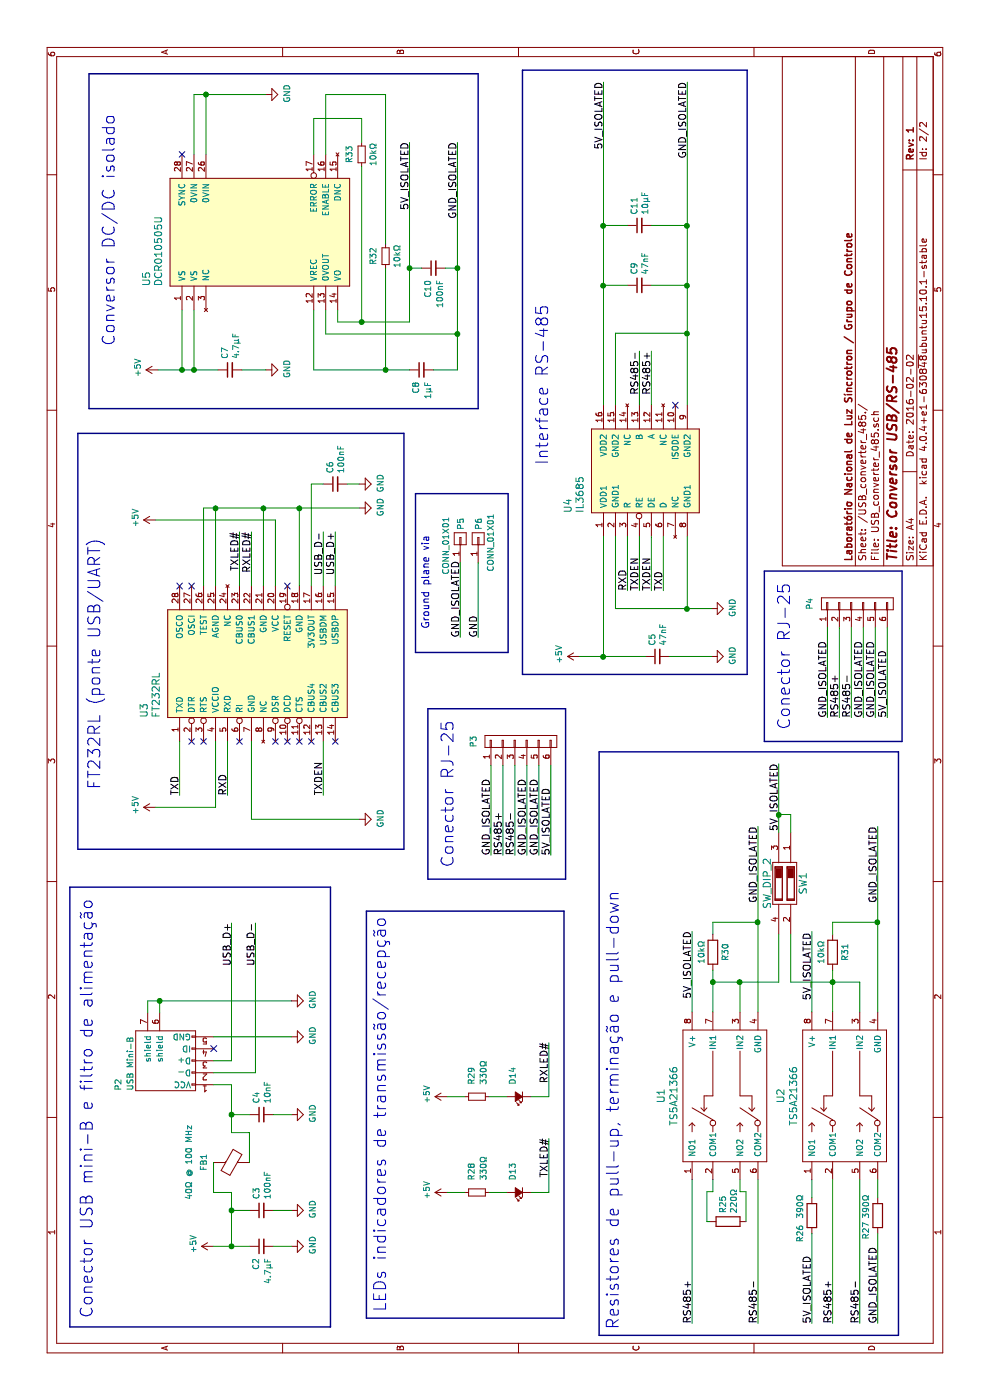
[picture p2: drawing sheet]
EESchema Schematic File Version 2
LIBS:Controle
LIBS:74xgxx
LIBS:74xx
LIBS:ac-dc
LIBS:actel
LIBS:adc-dac
LIBS:allegro
LIBS:Altera
LIBS:analog_devices
LIBS:analog_switches
LIBS:atmel
LIBS:audio
LIBS:battery_management
LIBS:bbd
LIBS:bosch
LIBS:brooktre
LIBS:cmos4000
LIBS:cmos_ieee
LIBS:conn
LIBS:contrib
LIBS:cypress
LIBS:dc-dc
LIBS:device
LIBS:digital-audio
LIBS:diode
LIBS:display
LIBS:dsp
LIBS:elec-unifil
LIBS:ESD_Protection
LIBS:ftdi
LIBS:gennum
LIBS:graphic_symbols
LIBS:hc11
LIBS:infineon
LIBS:intel
LIBS:interface
LIBS:intersil
LIBS:ir
LIBS:Lattice
LIBS:leds
LIBS:LEM
LIBS:linear
LIBS:logic_programmable
LIBS:maxim
LIBS:mechanical
LIBS:memory
LIBS:microchip
LIBS:microchip_dspic33dsc
LIBS:microchip_pic10mcu
LIBS:microchip_pic12mcu
LIBS:microchip_pic16mcu
LIBS:microchip_pic18mcu
LIBS:microchip_pic24mcu
LIBS:microchip_pic32mcu
LIBS:microcontrollers
LIBS:modules
LIBS:motor_drivers
LIBS:motorola
LIBS:motors
LIBS:msp430
LIBS:nordicsemi
LIBS:nxp
LIBS:nxp_armmcu
LIBS:onsemi
LIBS:opto
LIBS:Oscillators
LIBS:philips
LIBS:power
LIBS:powerint
LIBS:Power_Management
LIBS:pspice
LIBS:references
LIBS:regul
LIBS:relays
LIBS:rfcom
LIBS:RFSolutions
LIBS:sensors
LIBS:silabs
LIBS:siliconi
LIBS:stm8
LIBS:stm32
LIBS:supertex
LIBS:switches
LIBS:texas
LIBS:transf
LIBS:transistors
LIBS:triac_thyristor
LIBS:ttl_ieee
LIBS:valves
LIBS:video
LIBS:wiznet
LIBS:Worldsemi
LIBS:Xicor
LIBS:xilinx
LIBS:zetex
LIBS:Zilog
LIBS:VBC_v2-1-cache
EELAYER 25 0
EELAYER END
$Descr A4 11693 8268
encoding utf-8
Sheet 2 2
Title "Conversor USB/RS-485"
Date "2016-02-02"
Rev "1"
Comp "Laboratório Nacional de Luz Síncrotron / Grupo de Controle"
Comment1 ""
Comment2 ""
Comment3 ""
Comment4 ""
$EndDescr
$Comp
L C_Small C4
U 1 1
P 2385 2185
F 0 "C4" H 2477 2231 50  0000 L CNN
F 1 "10nF" H 2477 2139 50  0000 L CNN
F 2 "Capacitors_SMD:C_0805_HandSoldering" H 2385 2185 50  0001 C CNN
F 3 "" H 2385 2185 50  0000 C CNN
	1    2385 2185
	1    0    0    -1  
$EndComp
$Comp
L GND #PWR034
U 1 1
P 2385 2435
F 0 "#PWR034" H 2385 2185 50  0001 C CNN
F 1 "GND" H 2393 2261 50  0000 C CNN
F 2 "" H 2385 2435 50  0000 C CNN
F 3 "" H 2385 2435 50  0000 C CNN
	1    2385 2435
	1    0    0    -1  
$EndComp
$Comp
L C_Small C3
U 1 1
P 1585 2185
F 0 "C3" H 1677 2231 50  0000 L CNN
F 1 "100nF" H 1677 2139 50  0000 L CNN
F 2 "Capacitors_SMD:C_0805_HandSoldering" H 1585 2185 50  0001 C CNN
F 3 "" H 1585 2185 50  0000 C CNN
	1    1585 2185
	1    0    0    -1  
$EndComp
$Comp
L GND #PWR035
U 1 1
P 1585 2435
F 0 "#PWR035" H 1585 2185 50  0001 C CNN
F 1 "GND" H 1593 2261 50  0000 C CNN
F 2 "" H 1585 2435 50  0000 C CNN
F 3 "" H 1585 2435 50  0000 C CNN
	1    1585 2435
	1    0    0    -1  
$EndComp
$Comp
L GND #PWR036
U 1 1
P 1285 2435
F 0 "#PWR036" H 1285 2185 50  0001 C CNN
F 1 "GND" H 1293 2261 50  0000 C CNN
F 2 "" H 1285 2435 50  0000 C CNN
F 3 "" H 1285 2435 50  0000 C CNN
	1    1285 2435
	1    0    0    -1  
$EndComp
$Comp
L GND #PWR037
U 1 1
P 3035 2435
F 0 "#PWR037" H 3035 2185 50  0001 C CNN
F 1 "GND" H 3043 2261 50  0000 C CNN
F 2 "" H 3035 2435 50  0000 C CNN
F 3 "" H 3035 2435 50  0000 C CNN
	1    3035 2435
	1    0    0    -1  
$EndComp
Text Label 3985 1935 2    60   ~ 0
USB_D+
Text Label 3985 2135 2    60   ~ 0
USB_D-
Text Label 7250 2700 2    60   ~ 0
USB_D-
Text Label 7250 2800 2    60   ~ 0
USB_D+
$Comp
L C_Small C2
U 1 1
P 1285 2185
F 0 "C2" H 1185 2235 50  0000 R CNN
F 1 "4.7µF" H 1185 2135 50  0000 R CNN
F 2 "Capacitors_SMD:C_1210_HandSoldering" H 1285 2185 50  0001 C CNN
F 3 "" H 1285 2185 50  0000 C CNN
	1    1285 2185
	1    0    0    -1  
$EndComp
Text Notes 685  785  0    100  ~ 0
Conector USB mini-B e filtro de alimentação
$Comp
L GND #PWR038
U 1 1
P 7650 3000
F 0 "#PWR038" H 7650 2750 50  0001 C CNN
F 1 "GND" H 7658 2826 50  0000 C CNN
F 2 "" H 7650 3000 50  0000 C CNN
F 3 "" H 7650 3000 50  0000 C CNN
	1    7650 3000
	1    0    0    -1  
$EndComp
$Comp
L C_Small C6
U 1 1
P 7650 2800
F 0 "C6" H 7742 2846 50  0000 L CNN
F 1 "100nF" H 7742 2754 50  0000 L CNN
F 2 "Capacitors_SMD:C_0805_HandSoldering" H 7650 2800 50  0001 C CNN
F 3 "" H 7650 2800 50  0000 C CNN
	1    7650 2800
	1    0    0    -1  
$EndComp
$Comp
L GND #PWR039
U 1 1
P 7450 3000
F 0 "#PWR039" H 7450 2750 50  0001 C CNN
F 1 "GND" H 7458 2826 50  0000 C CNN
F 2 "" H 7450 3000 50  0000 C CNN
F 3 "" H 7450 3000 50  0000 C CNN
	1    7450 3000
	1    0    0    -1  
$EndComp
Text Label 7250 2000 2    60   ~ 0
TXLED#
$Comp
L GND #PWR040
U 1 1
P 4850 3000
F 0 "#PWR040" H 4850 2750 50  0001 C CNN
F 1 "GND" H 4858 2826 50  0000 C CNN
F 2 "" H 4850 3000 50  0000 C CNN
F 3 "" H 4850 3000 50  0000 C CNN
	1    4850 3000
	1    0    0    -1  
$EndComp
Text Label 7250 2100 2    60   ~ 0
RXLED#
Text Label 5050 2700 0    60   ~ 0
TXDEN
Text Notes 5100 850  0    100  ~ 0
FT232RL (ponte USB/UART)
Text Label 5050 1500 0    60   ~ 0
TXD
Text Label 5050 1900 0    60   ~ 0
RXD
Text Notes 735  3235 0    100  ~ 0
LEDs indicadores de transmissão/recepção
$Comp
L R_Small R28
U 1 1
P 1735 3985
F 0 "R28" H 1835 4035 50  0000 L CNN
F 1 "330Ω" H 1835 3935 50  0000 L CNN
F 2 "Resistors_SMD:R_0805_HandSoldering" H 1735 3985 50  0001 C CNN
F 3 "" H 1735 3985 50  0000 C CNN
	1    1735 3985
	1    0    0    -1  
$EndComp
$Comp
L R_Small R29
U 1 1
P 2535 3985
F 0 "R29" H 2635 4035 50  0000 L CNN
F 1 "330Ω" H 2635 3935 50  0000 L CNN
F 2 "Resistors_SMD:R_0805_HandSoldering" H 2535 3985 50  0001 C CNN
F 3 "" H 2535 3985 50  0000 C CNN
	1    2535 3985
	1    0    0    -1  
$EndComp
$Comp
L Led_Small D13
U 1 1
P 1735 4335
F 0 "D13" V 1785 4235 50  0000 R CNN
F 1 "LED" V 1685 4235 50  0001 R CNN
F 2 "Controle:LED_para_painel_KINGBRIGHT" V 1735 4335 50  0001 C CNN
F 3 "" V 1735 4335 50  0000 C CNN
	1    1735 4335
	0    -1   -1   0   
$EndComp
$Comp
L Led_Small D14
U 1 1
P 2535 4335
F 0 "D14" V 2585 4235 50  0000 R CNN
F 1 "LED" V 2485 4235 50  0001 R CNN
F 2 "Controle:LED_para_painel_KINGBRIGHT" V 2535 4335 50  0001 C CNN
F 3 "" V 2535 4335 50  0000 C CNN
	1    2535 4335
	0    -1   -1   0   
$EndComp
Text Notes 7810 4590 0    100  ~ 0
Interface RS-485
$Comp
L GND #PWR041
U 1 1
P 6610 5940
F 0 "#PWR041" H 6610 5690 50  0001 C CNN
F 1 "GND" H 6618 5766 50  0000 C CNN
F 2 "" H 6610 5940 50  0000 C CNN
F 3 "" H 6610 5940 50  0000 C CNN
	1    6610 5940
	1    0    0    -1  
$EndComp
Text Label 8760 5440 2    60   ~ 0
RS485+
Text Label 8760 5340 2    60   ~ 0
RS485-
Text Label 6760 5240 0    60   ~ 0
RXD
Text Label 6760 5540 0    60   ~ 0
TXD
Text Label 6760 5340 0    60   ~ 0
TXDEN
Text Label 6760 5440 0    60   ~ 0
TXDEN
$Comp
L CONN_01X06 P3
U 1 1
P 5500 4350
F 0 "P3" H 5500 4750 50  0000 C CNN
F 1 "RJ25" H 5500 3950 50  0001 C CNN
F 2 "Controle:RJ25_(conversor)" H 5500 4350 50  0001 C CNN
F 3 "" H 5500 4350 50  0000 C CNN
	1    5500 4350
	1    0    0    -1  
$EndComp
Text Notes 4450 3800 0    100  ~ 0
Conector RJ-25
Text Label 4550 4100 0    60   ~ 0
GND_ISOLATED
Text Label 4550 4400 0    60   ~ 0
GND_ISOLATED
Text Label 4550 4200 0    60   ~ 0
RS485+
Text Label 4550 4300 0    60   ~ 0
RS485-
Text Label 4550 4500 0    60   ~ 0
GND_ISOLATED
Text Label 4550 4600 0    60   ~ 0
5V_ISOLATED
$Comp
L C_Small C5
U 1 1
P 6210 5490
F 0 "C5" H 6302 5536 50  0000 L CNN
F 1 "47nF" H 6302 5444 50  0000 L CNN
F 2 "Capacitors_SMD:C_0805_HandSoldering" H 6210 5490 50  0001 C CNN
F 3 "" H 6210 5490 50  0000 C CNN
	1    6210 5490
	1    0    0    -1  
$EndComp
$Comp
L C_Small C9
U 1 1
P 9310 5340
F 0 "C9" H 9402 5386 50  0000 L CNN
F 1 "47nF" H 9402 5294 50  0000 L CNN
F 2 "Capacitors_SMD:C_0805_HandSoldering" H 9310 5340 50  0001 C CNN
F 3 "" H 9310 5340 50  0000 C CNN
	1    9310 5340
	1    0    0    -1  
$EndComp
$Comp
L GND #PWR042
U 1 1
P 6210 5940
F 0 "#PWR042" H 6210 5690 50  0001 C CNN
F 1 "GND" H 6218 5766 50  0000 C CNN
F 2 "" H 6210 5940 50  0000 C CNN
F 3 "" H 6210 5940 50  0000 C CNN
	1    6210 5940
	1    0    0    -1  
$EndComp
$Comp
L C_Small C11
U 1 1
P 9810 5340
F 0 "C11" H 9902 5386 50  0000 L CNN
F 1 "10µF" H 9902 5294 50  0000 L CNN
F 2 "Capacitors_SMD:C_0805_HandSoldering" H 9810 5340 50  0001 C CNN
F 3 "" H 9810 5340 50  0000 C CNN
	1    9810 5340
	1    0    0    -1  
$EndComp
Text Label 11010 5040 2    60   ~ 0
5V_ISOLATED
Text Label 11010 5740 2    60   ~ 0
GND_ISOLATED
Text Notes 8805 970  0    100  ~ 0
Conversor DC/DC isolado
$Comp
L GND #PWR043
U 1 1
P 10905 2220
F 0 "#PWR043" H 10905 1970 50  0001 C CNN
F 1 "GND" H 10913 2046 50  0000 C CNN
F 2 "" H 10905 2220 50  0000 C CNN
F 3 "" H 10905 2220 50  0000 C CNN
	1    10905 2220
	1    0    0    -1  
$EndComp
$Comp
L C_Small C7
U 1 1
P 8605 1920
F 0 "C7" H 8697 1966 50  0000 L CNN
F 1 "4.7µF" H 8697 1874 50  0000 L CNN
F 2 "Capacitors_SMD:C_1210_HandSoldering" H 8605 1920 50  0001 C CNN
F 3 "" H 8605 1920 50  0000 C CNN
	1    8605 1920
	1    0    0    -1  
$EndComp
$Comp
L GND #PWR044
U 1 1
P 8605 2220
F 0 "#PWR044" H 8605 1970 50  0001 C CNN
F 1 "GND" H 8613 2046 50  0000 C CNN
F 2 "" H 8605 2220 50  0000 C CNN
F 3 "" H 8605 2220 50  0000 C CNN
	1    8605 2220
	1    0    0    -1  
$EndComp
Text Label 10505 3420 2    60   ~ 0
5V_ISOLATED
Text Label 10505 3820 2    60   ~ 0
GND_ISOLATED
$Comp
L C_Small C8
U 1 1
P 8605 3520
F 0 "C8" H 8505 3570 50  0000 R CNN
F 1 "1µF" H 8505 3470 50  0000 R CNN
F 2 "Capacitors_SMD:C_0805_HandSoldering" H 8605 3520 50  0001 C CNN
F 3 "" H 8605 3520 50  0000 C CNN
	1    8605 3520
	1    0    0    -1  
$EndComp
$Comp
L R_Small R33
U 1 1
P 10405 3020
F 0 "R33" V 10505 3020 50  0000 C CNN
F 1 "10kΩ" V 10305 3020 50  0000 C CNN
F 2 "Resistors_SMD:R_0805_HandSoldering" H 10405 3020 50  0001 C CNN
F 3 "" H 10405 3020 50  0000 C CNN
	1    10405 3020
	0    -1   -1   0   
$EndComp
$Comp
L C_Small C10
U 1 1
P 9455 3620
F 0 "C10" H 9355 3670 50  0000 R CNN
F 1 "100nF" H 9355 3570 50  0000 R CNN
F 2 "Capacitors_SMD:C_0805_HandSoldering" H 9455 3620 50  0001 C CNN
F 3 "" H 9455 3620 50  0000 C CNN
	1    9455 3620
	1    0    0    -1  
$EndComp
Text Notes 590  5180 0    100  ~ 0
Resistores de pull-up, terminação e pull-down
NoConn ~ 5500 2600
Text Label 2185 4585 2    60   ~ 0
TXLED#
Text Label 2985 4585 2    60   ~ 0
RXLED#
$Comp
L GND #PWR045
U 1 1
P 3335 2435
F 0 "#PWR045" H 3335 2185 50  0001 C CNN
F 1 "GND" H 3343 2261 50  0000 C CNN
F 2 "" H 3335 2435 50  0000 C CNN
F 3 "" H 3335 2435 50  0000 C CNN
	1    3335 2435
	1    0    0    -1  
$EndComp
NoConn ~ 5500 2800
NoConn ~ 6800 2400
NoConn ~ 5500 1600
NoConn ~ 5500 1700
NoConn ~ 5500 2000
NoConn ~ 5500 2300
NoConn ~ 5500 2400
NoConn ~ 5500 2500
NoConn ~ 6800 1500
NoConn ~ 6800 1600
$Comp
L R_Small R32
U 1 1
P 9555 3220
F 0 "R32" V 9655 3220 50  0000 C CNN
F 1 "10kΩ" V 9455 3220 50  0000 C CNN
F 2 "Resistors_SMD:R_0805_HandSoldering" H 9555 3220 50  0001 C CNN
F 3 "" H 9555 3220 50  0000 C CNN
	1    9555 3220
	0    -1   -1   0   
$EndComp
$Comp
L DCR010505U U5
U 1 1
P 9755 2170
F 0 "U5" H 9305 3120 60  0000 L CNN
F 1 "DCR010505U" H 9305 3020 60  0000 L CNN
F 2 "Controle:DCR01XXXXU" H 9405 2470 60  0001 C CNN
F 3 "" H 9405 2470 60  0000 C CNN
	1    9755 2170
	1    0    0    -1  
$EndComp
NoConn ~ 10405 1520
NoConn ~ 8310 5640
$Comp
L FT232RL U3
U 1 1
P 6150 2150
F 0 "U3" H 5700 3100 60  0000 L CNN
F 1 "FT232RL" H 5700 3000 60  0000 L CNN
F 2 "Housings_SSOP:SSOP-28_5.3x10.2mm_Pitch0.65mm" H 5800 2450 60  0001 C CNN
F 3 "" H 5800 2450 60  0000 C CNN
	1    6150 2150
	1    0    0    -1  
$EndComp
$Comp
L Ferrite_Bead FB1
U 1 1
P 1985 1935
F 0 "FB1" H 1985 2171 50  0000 C CNN
F 1 "40Ω @ 100 MHz" H 1985 2295 50  0000 C CNN
F 2 "Resistors_SMD:R_0805_HandSoldering" H 1985 1935 60  0001 C CNN
F 3 "" H 1985 1935 60  0000 C CNN
	1    1985 1935
	1    0    0    -1  
$EndComp
$Comp
L IL3685 U4
U 1 1
P 7760 5390
F 0 "U4" H 7410 6040 60  0000 L CNN
F 1 "IL3685" H 7410 5940 60  0000 L CNN
F 2 "Housings_SOIC:SOIC-16_7.5x10.3mm_Pitch1.27mm" H 7660 5940 60  0001 C CNN
F 3 "" H 7660 5940 60  0000 C CNN
	1    7760 5390
	1    0    0    -1  
$EndComp
$Comp
L +5V #FLG046
U 1 1
P 1285 1785
F 0 "#FLG046" H 1285 1880 50  0001 C CNN
F 1 "+5V" H 1303 1959 50  0000 C CNN
F 2 "" H 1285 1785 50  0000 C CNN
F 3 "" H 1285 1785 50  0000 C CNN
	1    1285 1785
	1    0    0    -1  
$EndComp
$Comp
L +5V #FLG047
U 1 1
P 4950 1300
F 0 "#FLG047" H 4950 1395 50  0001 C CNN
F 1 "+5V" H 4968 1474 50  0000 C CNN
F 2 "" H 4950 1300 50  0000 C CNN
F 3 "" H 4950 1300 50  0000 C CNN
	1    4950 1300
	1    0    0    -1  
$EndComp
$Comp
L +5V #FLG048
U 1 1
P 7350 1300
F 0 "#FLG048" H 7350 1395 50  0001 C CNN
F 1 "+5V" H 7368 1474 50  0000 C CNN
F 2 "" H 7350 1300 50  0000 C CNN
F 3 "" H 7350 1300 50  0000 C CNN
	1    7350 1300
	1    0    0    -1  
$EndComp
$Comp
L +5V #FLG049
U 1 1
P 8605 1320
F 0 "#FLG049" H 8605 1415 50  0001 C CNN
F 1 "+5V" H 8623 1494 50  0000 C CNN
F 2 "" H 8605 1320 50  0000 C CNN
F 3 "" H 8605 1320 50  0000 C CNN
	1    8605 1320
	1    0    0    -1  
$EndComp
$Comp
L +5V #FLG050
U 1 1
P 6210 4840
F 0 "#FLG050" H 6210 4935 50  0001 C CNN
F 1 "+5V" H 6228 5014 50  0000 C CNN
F 2 "" H 6210 4840 50  0000 C CNN
F 3 "" H 6210 4840 50  0000 C CNN
	1    6210 4840
	1    0    0    -1  
$EndComp
$Comp
L +5V #FLG051
U 1 1
P 2535 3735
F 0 "#FLG051" H 2535 3830 50  0001 C CNN
F 1 "+5V" H 2553 3909 50  0000 C CNN
F 2 "" H 2535 3735 50  0000 C CNN
F 3 "" H 2535 3735 50  0000 C CNN
	1    2535 3735
	1    0    0    -1  
$EndComp
$Comp
L +5V #FLG052
U 1 1
P 1735 3735
F 0 "#FLG052" H 1735 3830 50  0001 C CNN
F 1 "+5V" H 1753 3909 50  0000 C CNN
F 2 "" H 1735 3735 50  0000 C CNN
F 3 "" H 1735 3735 50  0000 C CNN
	1    1735 3735
	1    0    0    -1  
$EndComp
$Comp
L USB_Mini-B P2
U 1 1
P 2835 1485
F 0 "P2" H 2585 1985 50  0000 L CNN
F 1 "USB Mini-B" H 2585 1885 50  0000 L CNN
F 2 "Controle:USB_Mini-B" V 2785 1385 50  0001 C CNN
F 3 "" V 2785 1385 50  0000 C CNN
	1    2835 1485
	1    0    0    -1  
$EndComp
Text Label 640  7180 0    60   ~ 0
RS485-
Text Label 640  6955 0    60   ~ 0
RS485+
Text Label 640  7330 0    60   ~ 0
GND_ISOLATED
Text Label 640  6780 0    60   ~ 0
5V_ISOLATED
$Comp
L R R27
U 1 1
P 1540 7330
F 0 "R27" V 1440 7205 50  0000 C CNN
F 1 "390Ω" V 1440 7405 50  0000 C CNN
F 2 "Resistors_SMD:R_0805_HandSoldering" V 1470 7330 50  0001 C CNN
F 3 "" H 1540 7330 50  0000 C CNN
	1    1540 7330
	0    1    1    0   
$EndComp
$Comp
L R R26
U 1 1
P 1540 6780
F 0 "R26" V 1440 6630 50  0000 C CNN
F 1 "390Ω" V 1440 6855 50  0000 C CNN
F 2 "Resistors_SMD:R_0805_HandSoldering" V 1470 6780 50  0001 C CNN
F 3 "" H 1540 6780 50  0000 C CNN
	1    1540 6780
	0    1    1    0   
$EndComp
Text Label 640  6330 0    60   ~ 0
RS485-
Text Label 640  5780 0    60   ~ 0
RS485+
$Comp
L R R25
U 1 1
P 1490 6080
F 0 "R25" H 1560 6126 50  0000 L CNN
F 1 "220Ω" H 1560 6035 50  0000 L CNN
F 2 "Resistors_SMD:R_0805_HandSoldering" V 1420 6080 50  0001 C CNN
F 3 "" H 1490 6080 50  0000 C CNN
	1    1490 6080
	1    0    0    -1  
$EndComp
$Comp
L TS5A21366 U2
U 1 1
P 2540 7080
F 0 "U2" H 2540 7642 60  0000 C CNN
F 1 "TS5A21366" H 2540 7536 60  0000 C CNN
F 2 "Controle:VSSOP-8" H 2540 7080 60  0001 C CNN
F 3 "" H 2540 7080 60  0000 C CNN
	1    2540 7080
	1    0    0    -1  
$EndComp
$Comp
L SW_DIP_2 SW1
U 1 1
P 4315 6555
F 0 "SW1" H 4315 6405 60  0000 C CNN
F 1 "SW_DIP_2" H 4315 6705 60  0000 C CNN
F 2 "Controle:DIP_switch_(2_positions)" H 4315 6555 60  0001 C CNN
F 3 "" H 4315 6555 60  0000 C CNN
	1    4315 6555
	1    0    0    -1  
$EndComp
$Comp
L TS5A21366 U1
U 1 1
P 2540 6080
F 0 "U1" H 2540 6642 60  0000 C CNN
F 1 "TS5A21366" H 2540 6536 60  0000 C CNN
F 2 "Controle:VSSOP-8" H 2540 6080 60  0001 C CNN
F 3 "" H 2540 6080 60  0000 C CNN
	1    2540 6080
	1    0    0    -1  
$EndComp
Text Label 3340 6780 0    60   ~ 0
5V_ISOLATED
Text Label 3915 5780 2    60   ~ 0
5V_ISOLATED
Text Label 5315 6505 2    60   ~ 0
5V_ISOLATED
Text Label 4790 6330 2    60   ~ 0
GND_ISOLATED
Text Label 4790 7330 2    60   ~ 0
GND_ISOLATED
$Comp
L R R30
U 1 1
P 3740 5955
F 0 "R30" V 3840 5955 50  0000 C CNN
F 1 "10kΩ" V 3640 5955 50  0000 C CNN
F 2 "Resistors_SMD:R_0805_HandSoldering" V 3670 5955 50  0001 C CNN
F 3 "" H 3740 5955 50  0000 C CNN
	1    3740 5955
	0    1    1    0   
$EndComp
$Comp
L R R31
U 1 1
P 3740 6955
F 0 "R31" V 3840 6955 50  0000 C CNN
F 1 "10kΩ" V 3640 6955 50  0000 C CNN
F 2 "Resistors_SMD:R_0805_HandSoldering" V 3670 6955 50  0001 C CNN
F 3 "" H 3740 6955 50  0000 C CNN
	1    3740 6955
	0    1    1    0   
$EndComp
Text Notes 6445 3595 0    60   ~ 0
Ground plane via
$Comp
L CONN_01X01 P5
U 1 1
P 7195 3845
AR Path="/5B4E6631" Ref="P5"  Part="1" 
AR Path="/5B4E6157/5B4E6631" Ref="P5"  Part="1" 
F 0 "P5" H 7270 3845 50  0000 L CNN
F 1 "CONN_01X01" H 6895 3970 50  0000 L CNN
F 2 "Controle:ground_plane_via" H 7195 3845 50  0001 C CNN
F 3 "" H 7195 3845 50  0000 C CNN
	1    7195 3845
	1    0    0    -1  
$EndComp
$Comp
L CONN_01X01 P6
U 1 1
P 7195 3995
AR Path="/5B4E6632" Ref="P6"  Part="1" 
AR Path="/5B4E6157/5B4E6632" Ref="P6"  Part="1" 
F 0 "P6" H 7270 3995 50  0000 L CNN
F 1 "CONN_01X01" H 6920 3895 50  0000 L CNN
F 2 "Controle:ground_plane_via" H 7195 3995 50  0001 C CNN
F 3 "" H 7195 3995 50  0000 C CNN
	1    7195 3995
	1    0    0    -1  
$EndComp
Text Label 6370 3845 0    60   ~ 0
GND_ISOLATED
Text Label 6370 3995 0    60   ~ 0
GND
$Comp
L CONN_01X06 P4
U 1 1
P 6650 7160
F 0 "P4" H 6650 7560 50  0000 C CNN
F 1 "RJ25" H 6650 6760 50  0001 C CNN
F 2 "Controle:RJ25_(conversor)" H 6650 7160 50  0001 C CNN
F 3 "" H 6650 7160 50  0000 C CNN
	1    6650 7160
	1    0    0    -1  
$EndComp
Text Notes 5600 6610 0    100  ~ 0
Conector RJ-25
Text Label 5700 6910 0    60   ~ 0
GND_ISOLATED
Text Label 5700 7210 0    60   ~ 0
GND_ISOLATED
Text Label 5700 7010 0    60   ~ 0
RS485+
Text Label 5700 7110 0    60   ~ 0
RS485-
Text Label 5700 7310 0    60   ~ 0
GND_ISOLATED
Text Label 5700 7410 0    60   ~ 0
5V_ISOLATED
NoConn ~ 2935 1785
Connection ~ 3335 1335
Wire Wire Line
	3235 1235 3335 1235
Wire Wire Line
	9655 3220 10905 3220
Wire Wire Line
	9455 3220 8605 3220
Wire Wire Line
	3335 1235 3335 2435
Wire Wire Line
	3235 1335 3335 1335
Wire Wire Line
	2535 4585 2985 4585
Wire Wire Line
	1735 4585 2185 4585
Connection ~ 9455 3820
Wire Wire Line
	9455 3820 9455 3720
Connection ~ 9455 3420
Wire Wire Line
	9455 3520 9455 3420
Wire Wire Line
	10705 2620 10405 2620
Wire Wire Line
	10705 3020 10705 2620
Wire Wire Line
	10505 3020 10705 3020
Connection ~ 9005 3020
Wire Wire Line
	9005 3020 10305 3020
Connection ~ 8905 3820
Wire Wire Line
	8605 3620 8605 3820
Connection ~ 8605 3220
Wire Wire Line
	8605 3820 10505 3820
Wire Wire Line
	8905 2720 8905 3820
Wire Wire Line
	9105 2720 8905 2720
Wire Wire Line
	9005 3420 10505 3420
Wire Wire Line
	9005 2820 9005 3420
Wire Wire Line
	9105 2820 9005 2820
Wire Wire Line
	8605 2020 8605 2220
Connection ~ 8605 1620
Wire Wire Line
	10905 2720 10405 2720
Wire Wire Line
	10905 3220 10905 2720
Wire Wire Line
	8605 2620 8605 3420
Wire Wire Line
	9105 2620 8605 2620
Connection ~ 8605 1520
Wire Wire Line
	8605 1620 9105 1620
Wire Wire Line
	8605 1320 8605 1820
Wire Wire Line
	9105 1520 8605 1520
Connection ~ 10905 1720
Wire Wire Line
	10905 1720 10405 1720
Wire Wire Line
	10905 1620 10905 2220
Wire Wire Line
	10405 1620 10905 1620
Connection ~ 9810 5740
Connection ~ 9810 5040
Connection ~ 9310 5040
Wire Wire Line
	9310 5040 9310 5240
Wire Wire Line
	8310 5040 11010 5040
Connection ~ 9310 5740
Wire Wire Line
	9810 5740 9810 5440
Wire Wire Line
	9810 5040 9810 5240
Wire Wire Line
	9310 5740 9310 5440
Wire Wire Line
	8910 5140 8910 5740
Wire Wire Line
	6210 5940 6210 5590
Connection ~ 6210 5040
Wire Wire Line
	4550 4600 5300 4600
Wire Wire Line
	4550 4500 5300 4500
Wire Wire Line
	4550 4400 5300 4400
Wire Wire Line
	4550 4300 5300 4300
Wire Wire Line
	4550 4200 5300 4200
Wire Wire Line
	4550 4100 5300 4100
Wire Wire Line
	7210 5440 6760 5440
Wire Wire Line
	6760 5340 7210 5340
Wire Wire Line
	7210 5540 6760 5540
Wire Wire Line
	7210 5240 6760 5240
Wire Wire Line
	8310 5340 8760 5340
Wire Wire Line
	8310 5440 8760 5440
Connection ~ 8910 5740
Wire Wire Line
	8310 5740 11010 5740
Wire Wire Line
	8310 5140 8910 5140
Connection ~ 6610 5740
Wire Wire Line
	7210 5740 6610 5740
Wire Wire Line
	6610 5140 6610 5940
Wire Wire Line
	7210 5140 6610 5140
Wire Wire Line
	6210 4840 6210 5390
Wire Wire Line
	7210 5040 6210 5040
Wire Wire Line
	2535 4435 2535 4585
Wire Wire Line
	1735 4435 1735 4585
Wire Wire Line
	1735 4085 1735 4235
Wire Wire Line
	2535 4085 2535 4235
Wire Wire Line
	2535 3735 2535 3885
Wire Wire Line
	1735 3735 1735 3885
Wire Wire Line
	5500 2700 5050 2700
Wire Wire Line
	5500 1900 5050 1900
Wire Wire Line
	5500 1500 5050 1500
Wire Wire Line
	6800 2100 7250 2100
Wire Wire Line
	4850 2100 4850 3000
Wire Wire Line
	6800 2000 7250 2000
Wire Wire Line
	4950 1800 4950 1300
Wire Wire Line
	5500 1800 4950 1800
Wire Wire Line
	7350 2300 7350 1300
Wire Wire Line
	6800 2300 7350 2300
Connection ~ 1285 1935
Connection ~ 7450 2500
Connection ~ 7450 2200
Connection ~ 7450 1800
Wire Wire Line
	7450 1700 7450 3000
Wire Wire Line
	7650 2900 7650 3000
Wire Wire Line
	7650 2600 7650 2700
Wire Wire Line
	6800 2600 7650 2600
Wire Wire Line
	4850 2100 5500 2100
Wire Wire Line
	6800 1700 7450 1700
Wire Wire Line
	6800 1800 7450 1800
Wire Wire Line
	7450 2200 6800 2200
Wire Wire Line
	7450 2500 6800 2500
Wire Wire Line
	6800 2700 7250 2700
Wire Wire Line
	6800 2800 7250 2800
Wire Wire Line
	2735 2135 3985 2135
Wire Wire Line
	2735 1785 2735 2135
Wire Wire Line
	2835 1935 3985 1935
Wire Wire Line
	2835 1785 2835 1935
Wire Wire Line
	3035 1785 3035 2435
Wire Wire Line
	1285 2285 1285 2435
Connection ~ 1585 1935
Wire Wire Line
	1285 1785 1285 2085
Wire Wire Line
	1585 2285 1585 2435
Wire Wire Line
	1585 1935 1585 2085
Wire Wire Line
	1285 1935 1735 1935
Connection ~ 2385 1935
Wire Wire Line
	2635 1935 2635 1785
Wire Wire Line
	2235 1935 2635 1935
Wire Wire Line
	2385 2085 2385 1935
Wire Wire Line
	2385 2285 2385 2435
Wire Wire Line
	3240 5780 3915 5780
Wire Wire Line
	640  6330 1840 6330
Wire Wire Line
	1840 7180 640  7180
Wire Wire Line
	1840 6955 640  6955
Wire Wire Line
	1690 7330 1840 7330
Wire Wire Line
	1390 7330 640  7330
Wire Wire Line
	1390 6780 640  6780
Wire Wire Line
	1840 6780 1690 6780
Wire Wire Line
	640  5780 1840 5780
Wire Wire Line
	1490 5905 1490 5930
Wire Wire Line
	1740 5905 1490 5905
Wire Wire Line
	1740 5955 1740 5905
Wire Wire Line
	1840 5955 1740 5955
Wire Wire Line
	1740 6230 1490 6230
Wire Wire Line
	1740 6180 1740 6230
Wire Wire Line
	1840 6180 1740 6180
Connection ~ 4890 6505
Wire Wire Line
	4890 6605 4740 6605
Wire Wire Line
	4890 6505 4890 6605
Wire Wire Line
	4740 6505 5315 6505
Wire Wire Line
	3240 6330 4790 6330
Wire Wire Line
	3240 7330 4790 7330
Wire Wire Line
	3240 6180 3490 6180
Wire Wire Line
	3240 5955 3590 5955
Connection ~ 3490 6180
Wire Wire Line
	3240 6955 3590 6955
Wire Wire Line
	3490 7180 3240 7180
Connection ~ 3490 6955
Wire Wire Line
	3490 6605 3890 6605
Wire Wire Line
	3490 5955 3490 6505
Wire Wire Line
	3490 6505 3890 6505
Wire Wire Line
	3240 6780 3915 6780
Wire Bus Line
	540  5005 540  7505
Wire Bus Line
	540  7505 5415 7505
Wire Bus Line
	5415 7505 5415 5005
Wire Bus Line
	5415 5005 540  5005
Wire Bus Line
	685  3060 685  4710
Wire Bus Line
	685  4710 4085 4710
Wire Bus Line
	4085 4710 4085 3060
Wire Bus Line
	4085 3060 685  3060
Wire Bus Line
	610  585  610  2760
Wire Bus Line
	610  2760 4285 2760
Wire Bus Line
	4285 2760 4285 585 
Wire Bus Line
	4285 585  610  585 
Wire Bus Line
	6060 6240 6060 4365
Wire Bus Line
	6060 4365 11110 4365
Wire Bus Line
	11110 4365 11110 6240
Wire Bus Line
	11110 6240 6060 6240
Wire Bus Line
	8280 745  8280 3995
Wire Bus Line
	8280 3995 11080 3995
Wire Bus Line
	11080 3995 11080 745 
Wire Bus Line
	11080 745  8280 745 
Wire Bus Line
	4600 650  4600 3375
Wire Bus Line
	4600 3375 8075 3375
Wire Bus Line
	8075 3375 8075 650 
Wire Bus Line
	8075 650  4600 650 
Wire Bus Line
	4350 3575 4350 4725
Wire Bus Line
	4350 4725 5775 4725
Wire Bus Line
	5775 4725 5775 3575
Wire Bus Line
	5775 3575 4350 3575
Wire Wire Line
	3890 6955 3990 6955
Wire Wire Line
	3990 6955 3990 7330
Connection ~ 3990 7330
Connection ~ 3490 5955
Wire Wire Line
	3890 5955 3990 5955
Wire Wire Line
	3990 5955 3990 6330
Connection ~ 3990 6330
Wire Wire Line
	3490 6605 3490 7180
Wire Wire Line
	6370 3995 6995 3995
Wire Wire Line
	6370 3845 6995 3845
Wire Bus Line
	6245 3470 6245 4245
Wire Bus Line
	6245 3470 7570 3470
Wire Bus Line
	7570 3470 7570 4245
Wire Bus Line
	7570 4245 6245 4245
Wire Wire Line
	1985 2085 2235 2085
Wire Wire Line
	2235 2085 2235 1935
Wire Wire Line
	1985 1785 1735 1785
Wire Wire Line
	1735 1785 1735 1935
Wire Wire Line
	5700 7410 6450 7410
Wire Wire Line
	5700 7310 6450 7310
Wire Wire Line
	5700 7210 6450 7210
Wire Wire Line
	5700 7110 6450 7110
Wire Wire Line
	5700 7010 6450 7010
Wire Wire Line
	5700 6910 6450 6910
Wire Bus Line
	5500 6385 5500 7535
Wire Bus Line
	5500 7535 6925 7535
Wire Bus Line
	6925 6385 5500 6385
Wire Bus Line
	6925 7535 6925 6385
$EndSCHEMATC
